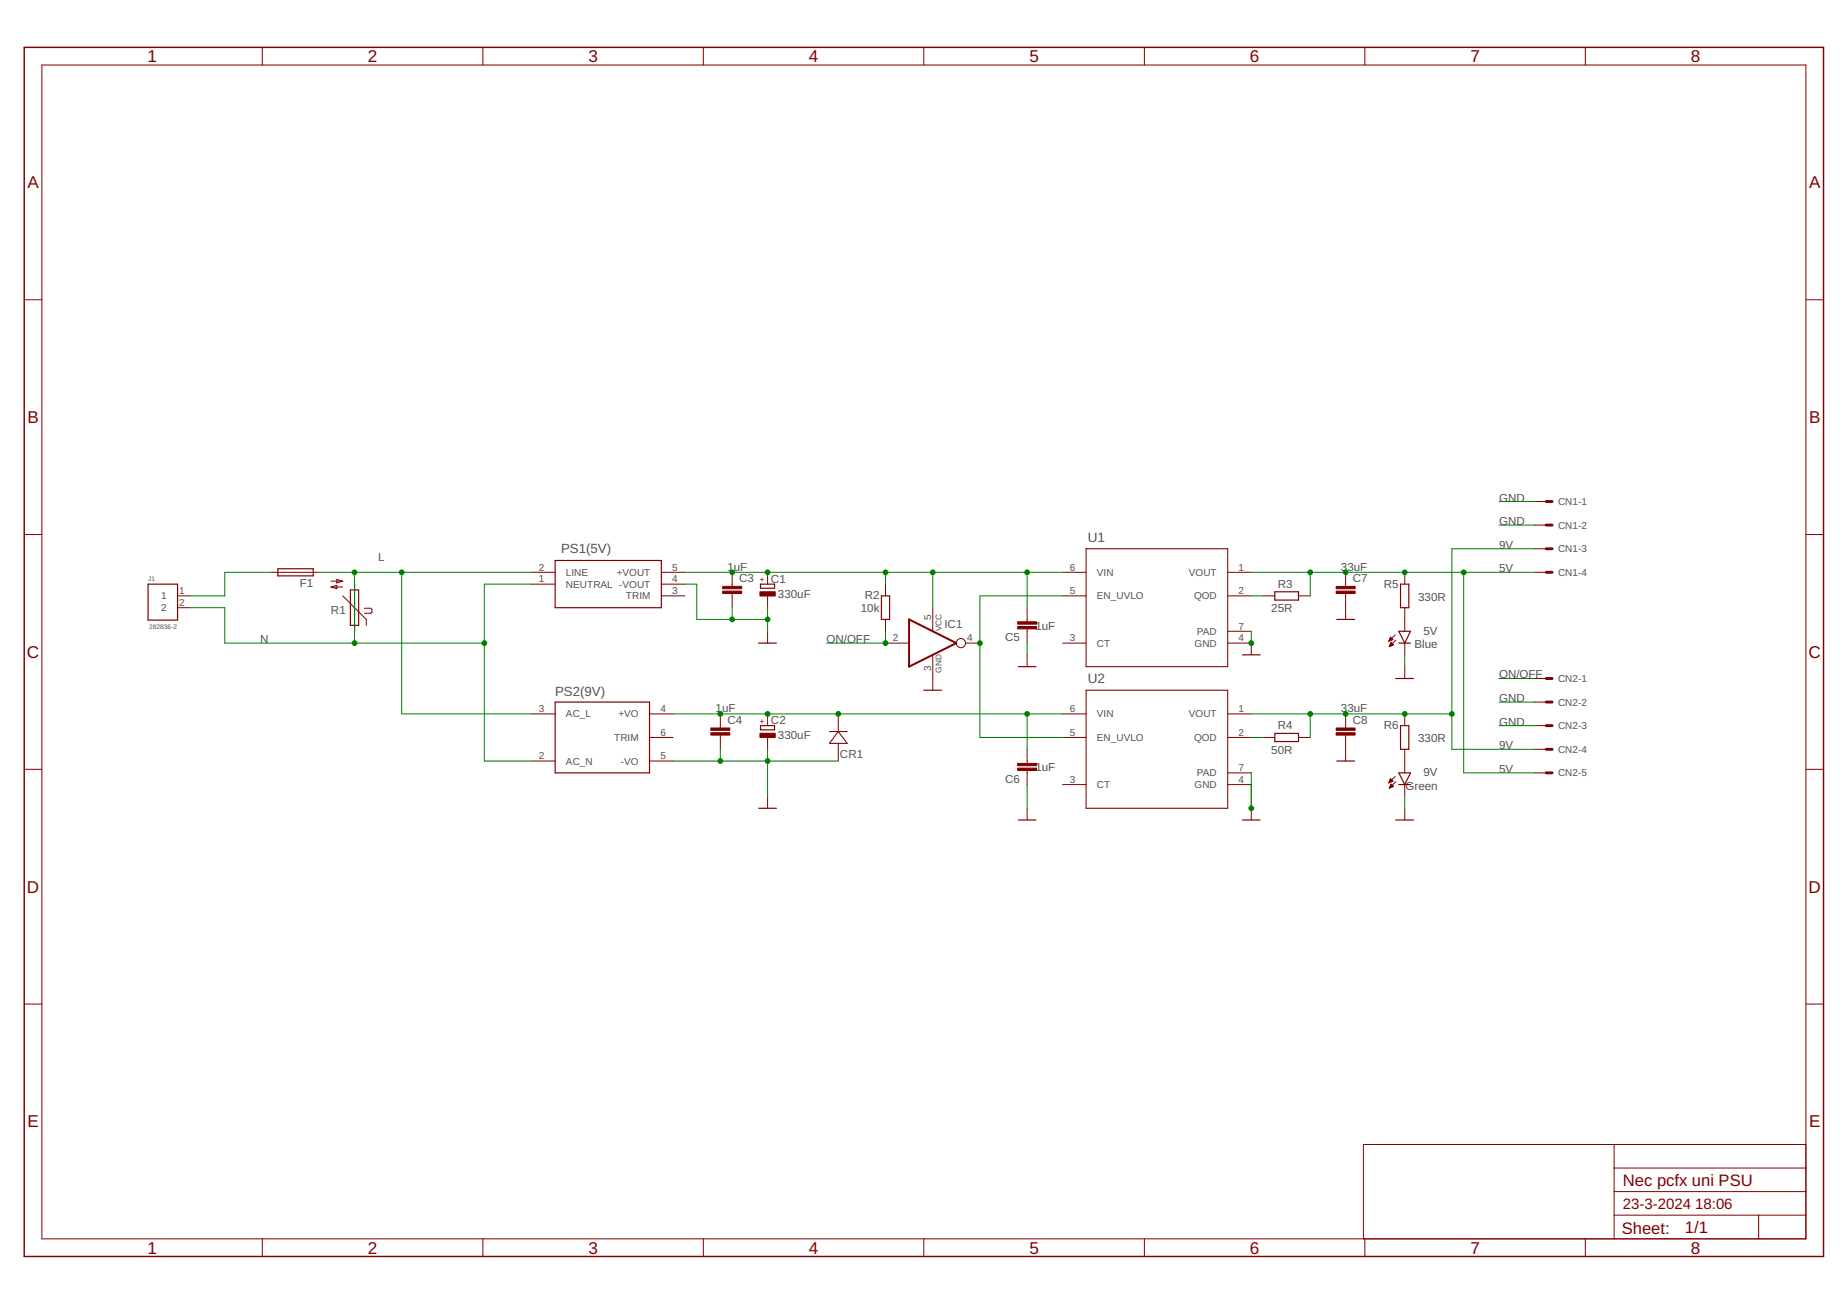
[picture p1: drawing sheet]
<svg xmlns="http://www.w3.org/2000/svg" width="297mm" height="210mm" viewBox="0 0 297 210" stroke-linecap="round" stroke-linejoin="round" font-family="sans-serif">
<g fill="none" stroke="#800000" stroke-width=".19">
<path d="M23.8 94h4.8v5.7h-4.8zM44.7 91.5h5.7v1.1h-5.7zM56.3 94.9h1.4v5.7h-1.4zM89.3 90.1h17.1v7.6h-17.1zM122.3 94h2.3v.6h-2.3zM141.8 95.8h1.3v3.8h-1.3zM205 95.2h3.8v1.3h-3.8zM215 99.6h2.8M225.2 94h1.4v3.7h-1.4zM89.3 112.9h15.2v11.4h-15.2zM122 103.4h2.9M122.3 116.7h2.3v.7h-2.3z"/>
<path d="M148.6 111h2.8M163.8 107.2h2.8M199.8 105.3h2.8M205 118h3.8v1.3h-3.8zM224.5 109.1h2.8M225 103.4h1.8M225 101.5h1.8l-.9 1.9zM225.2 116.7h1.4v3.8h-1.4zM122 130h2.9M163.8 131.9h2.8M199.8 131.9h2.8M215 122.4h2.8"/>
<path d="M224.5 131.9h2.8M225 124.3h1.8l-.9 1.9zM225 126.2h1.8"/>
</g>
<g fill="none" stroke="#800000" stroke-width=".16">
<path d="M6.7 10.5h283.7v188.8h-283.7zM42.2 7.6v2.9M77.7 7.6v2.9M113.1 7.6v2.9M148.6 7.6v2.9M184 7.6v2.9M219.5 7.6v2.9M255 7.6v2.9M3.9 48.2h2.8M290.4 48.2h2.9M3.9 86h2.8M28.6 95.8h1.9"/>
<path d="M28.6 97.7h1.9M43.7 92.1h7.6M53.2 93.5h1.9M53.2 94.4l1-.3v.6zM53.2 94.4h1.9M54.2 93.2l.9 .3-.9 .3zM55.1 95.8l3.8 3.8v1M57 94v.9M58.6 97.8h1l.2 .2v.4l-.2 .2h-1M85.5 94h3.8M85.5 92.1h3.8M106.4 94h3.8"/>
<path d="M106.4 92.1h3.8M106.4 95.8h3.8M117.8 92.1v2.2M117.8 95.5v2.2M123.4 92.1v1.9M123.4 95.8v1.9M142.4 94v1.8M142.4 99.6v1.9M150 97.7v3.8M165.2 97.7v2.3M170.9 92.1h3.8M170.9 95.8h3.8"/>
<path d="M197.4 92.1h3.8M197.4 95.8h3.8M203.1 95.8h1.9M208.8 95.8h1.9M216.4 92.1v2.2M216.4 95.5v4.1M225.9 92.1v1.9M225.9 97.7v3.8M246.8 92.1h1.9M246.8 80.7h1.9M246.8 84.5h1.9M246.8 88.3h1.9"/>
<path d="M290.4 86h2.9M57 100.6v.9M85.5 114.8h3.8M104.5 114.8h3.7M104.5 118.6h3.7M115.8 114.8v2.3M115.8 118.2v2.3M123.4 101.5v1.9M123.4 114.8v1.9M123.4 118.6v1.9M134.8 114.8v1.9M142.4 103.4h3.8"/>
<path d="M150 105.3v5.7M155.3 103.4h2.3M165.2 101.2v2.2M165.2 105.3v1.9M170.9 114.8h3.8M170.9 118.6h3.8M170.9 103.4h3.8M197.4 114.8h3.8M197.4 118.6h3.8M197.4 103.4h3.8v1.9M197.4 101.5h3.8M203.1 118.6h1.9"/>
<path d="M208.8 118.6h1.9M216.4 114.8v2.3M216.4 118.2v4.2M223.4 103.1h.1M223.4 103h.2M223.4 103h.4M223.5 102.9h.5M223.5 103.9h.1M223.5 102.8h.4M223.5 103.9h.3M223.5 102.7h.3M223.5 103.8h.5"/>
<path d="M223.6 102.6h.2M223.6 103.7h.5M223.6 102.6h.1M223.6 103.6h.4M223.6 102.5l.4 .4-.6 .2zM223.6 103.5h.3M223.7 103.4h.1M223.7 103.3l.4 .4-.7 .3zM224.4 102.1l-1 1M224.5 103l-1.1 1M225.9 103.4v1.9M225.9 107.2v1.9"/>
<path d="M225.9 114.8v1.9M246.8 109.1h1.9M246.8 112.9h1.9M246.8 116.7h1.9M3.9 123.7h2.8M85.5 122.4h3.8M104.5 122.4h3.7M123.4 128.1v1.9M134.8 120.5v1.9M165.2 120.5v2.3M165.2 123.9v2.3M165.2 130v1.9"/>
<path d="M170.9 126.2h3.8M197.4 124.3h3.8M197.4 126.2h3.8M201.2 130v1.9M223.4 125.9h.1M223.4 125.8h.3M223.4 125.7h.5M223.4 126.8h.1M223.5 125.6h.5M223.5 126.7h.1M223.5 125.5h.4M223.5 126.6h.4"/>
<path d="M223.5 125.5h.3M223.5 126.5h.5M223.6 125.4h.1M223.6 126.4h.4M223.6 125.3h.1M223.6 125.3l-.2 .6M223.6 125.3l.4 .3-.6 .3M223.6 126.3h.4M223.6 126.3h.3M223.7 126.2h.1M223.7 126.1l.4 .4-.7 .3zM224.4 124.9l-1 1"/>
<path d="M224.5 125.7l-1.1 1.1M225.9 120.5v3.8M225.9 126.2v1.9M225.9 130v1.9M246.8 120.5h1.9M246.8 124.3h1.9M290.4 123.7h2.9M3.9 161.5h2.8M290.4 161.5h2.9M42.2 199.3v2.8M77.7 199.3v2.8M113.1 199.3v2.8"/>
<path d="M148.6 199.3v2.8M184 199.3v2.8M219.5 199.3v2.8M255 199.3v2.8M259.6 195.5h30.8M259.6 184.1v15.2M259.6 191.7h30.8M259.6 187.9h30.8M282.8 195.5v3.8M290.4 184.1h-71.1v15.2"/>
<circle cx="154.5" cy="103.4" r=".74"/>
</g>
<path d="M248.7 80.7h.9M248.7 84.5h.9M248.7 88.3h.9M248.7 92.1h.9M248.7 109.1h.9M248.7 112.9h.9M248.7 116.7h.9M248.7 120.5h.9M248.7 124.3h.9" fill="none" stroke="#800000" stroke-width=".47"/>
<g fill="#800000" stroke="#800000" stroke-width=".16">
<path d="M122.2 117.9h2.5v.7h-2.5z"/>
<path d="M122.2 95.2h2.5v.7h-2.5z"/>
<path d="M116.2 95.1h3.1v.4h-3.1z"/>
<path d="M116.2 94.3h3.1v.4h-3.1z"/>
<path d="M114.3 117.9h3.1v.3h-3.1z"/>
<path d="M114.3 117.1h3.1v.4h-3.1z"/>
<path d="M163.7 100h3v.4h-3z"/>
<path d="M163.7 100.8h3v.4h-3z"/>
<path d="M163.7 122.8h3v.4h-3z"/>
<path d="M163.7 123.5h3v.4h-3z"/>
<path d="M214.9 95.1h3v.4h-3z"/>
<path d="M214.9 94.3h3v.4h-3z"/>
<path d="M214.9 117.9h3v.3h-3z"/>
<path d="M214.9 117.1h3v.4h-3z"/>
</g>
<path d="M174.7 88.3h22.7v18.9h-22.7zM133.4 117.7h2.8M134.8 117.7l1.4 1.9h-2.8zM134.8 116.7v1M134.8 119.6v.9M174.7 111h22.7v19h-22.7z" fill="none" stroke="#800000" stroke-width=".17"/>
<path d="M146.2 99.6l7.6 3.8-7.6 3.8z" fill="none" stroke="#800000" stroke-width=".32"/>
<path d="M3.9 7.6h289.4v194.5h-289.4z" fill="none" stroke="#800000" stroke-width=".23"/>
<g fill="none" stroke="#008000" stroke-width=".16">
<path d="M30.5 97.7h5.7v5.7h41.7M43.7 92.1h-7.5v3.7h-5.7M51.3 92.1h34.2M57 92.1v11.3M64.6 92.1v22.7h20.9M85.5 94h-7.6v28.4h7.6M110.2 92.1h60.7M110.2 94h1.9v5.6h11.3M117.8 97.7v1.9M123.4 97.7v3.8M142.4 92.1v1.9M150 92.1v5.6"/>
<path d="M165.2 92.1v5.6M170.9 95.8h-13.3v22.8h13.3M201.2 92.1h45.6M201.2 95.8h1.9M210.7 92.1v3.7M235.4 92.1v32.2h11.4M241.1 80.7h5.7M241.1 84.5h5.7M246.8 88.3h-13.3v32.2h13.3M108.2 114.8h62.7M142.4 101.5v1.9h-9.5M165.2 103.4v1.9"/>
<path d="M165.2 114.8v5.7M201.2 114.8h32.3M201.2 101.5v1.9M201.2 118.6h1.9M210.7 114.8v3.8M225.9 105.3v1.9M241.1 112.9h5.7M241.1 116.7h5.7M241.1 109.1h5.7M108.2 122.4h26.6M115.8 120.5v1.9M123.4 120.5v7.6"/>
<path d="M165.2 126.2v3.8M201.2 124.3v5.7M225.9 128.1v1.9"/>
</g>
<g fill="#008000" stroke="#008000" stroke-width=".16">
<circle cx="64.6" cy="92.1" r=".38"/>
<circle cx="57" cy="92.1" r=".38"/>
<circle cx="77.9" cy="103.4" r=".38"/>
<circle cx="57" cy="103.4" r=".38"/>
<circle cx="123.4" cy="99.6" r=".38"/>
<circle cx="117.8" cy="99.6" r=".38"/>
<circle cx="123.4" cy="122.4" r=".38"/>
<circle cx="115.8" cy="122.4" r=".38"/>
<circle cx="201.2" cy="103.4" r=".38"/>
<circle cx="201.2" cy="130" r=".38"/>
<circle cx="123.4" cy="92.1" r=".38"/>
<circle cx="142.4" cy="92.1" r=".38"/>
<circle cx="150" cy="92.1" r=".38"/>
<circle cx="117.8" cy="92.1" r=".38"/>
<circle cx="165.2" cy="92.1" r=".38"/>
<circle cx="123.4" cy="114.8" r=".38"/>
<circle cx="115.8" cy="114.8" r=".38"/>
<circle cx="134.8" cy="114.8" r=".38"/>
<circle cx="165.2" cy="114.8" r=".38"/>
<circle cx="233.5" cy="114.8" r=".38"/>
<circle cx="216.4" cy="114.8" r=".38"/>
<circle cx="225.9" cy="114.8" r=".38"/>
<circle cx="210.7" cy="114.8" r=".38"/>
<circle cx="235.4" cy="92.1" r=".38"/>
<circle cx="216.4" cy="92.1" r=".38"/>
<circle cx="225.9" cy="92.1" r=".38"/>
<circle cx="210.7" cy="92.1" r=".38"/>
<circle cx="157.6" cy="103.4" r=".38"/>
<circle cx="142.4" cy="103.4" r=".38"/>
</g>
<g font-size="2.8" fill="#800000">
<text x="23.7" y="10">1</text>
<text x="59.2" y="10">2</text>
<text x="94.6" y="10">3</text>
<text x="130.1" y="10">4</text>
<text x="165.5" y="10">5</text>
<text x="201" y="10">6</text>
<text x="236.5" y="10">7</text>
<text x="271.9" y="10">8</text>
<text x="4.4" y="30.3">A</text>
<text x="290.9" y="30.3">A</text>
<text x="4.4" y="68.1">B</text>
<text x="290.9" y="68.1">B</text>
<text x="4.3" y="105.8">C</text>
<text x="290.8" y="105.8">C</text>
<text x="4.3" y="143.6">D</text>
<text x="290.8" y="143.6">D</text>
<text x="4.4" y="181.4">E</text>
<text x="290.9" y="181.4">E</text>
<text x="23.7" y="201.7">1</text>
<text x="59.2" y="201.7">2</text>
<text x="94.6" y="201.7">3</text>
<text x="130.1" y="201.7">4</text>
<text x="165.5" y="201.7">5</text>
<text x="201" y="201.7">6</text>
<text x="236.5" y="201.7">7</text>
<text x="271.9" y="201.7">8</text>
</g>
<g font-size="2.7" fill="#800000">
<text x="261" y="190.7">Nec pcfx uni PSU</text>
<text x="260.8" y="198.4">Sheet:</text>
<text x="271" y="198.3">1/1</text>
</g>
<g font-size="2.4" fill="#800000">
<text x="261" y="194.5">23-3-2024</text>
<text x="272.6" y="194.5">18:06</text>
</g>
<g font-size="2.2" fill="#505050">
<text x="174.9" y="87.1">U1</text>
<text x="174.9" y="109.9">U2</text>
</g>
<g font-size="2.1" fill="#505050">
<text x="90.2" y="89">PS1(5V)</text>
<text x="89.3" y="112">PS2(9V)</text>
</g>
<g font-size="1.9" fill="#505050">
<text x="241.1" y="80.7">GND</text>
<text x="241.1" y="84.5">GND</text>
<text x="241.1" y="88.3">9V</text>
<text x="48.2" y="94.4">F1</text>
<text x="60.8" y="90.2">L</text>
<text x="117" y="91.8">1uF</text>
<text x="118.9" y="93.7">C3</text>
<text x="124" y="93.7">C1</text>
<text x="205.5" y="94.5">R3</text>
<text x="215.7" y="91.8">33uF</text>
<text x="217.6" y="93.7">C7</text>
<text x="222.6" y="94.5">R5</text>
<text x="241.1" y="92.1">5V</text>
<text x="53.2" y="98.7">R1</text>
<text x="125.1" y="96.1">330uF</text>
<text x="138.4" y="98.5">10k</text>
<text x="139.1" y="96.4">R2</text>
<text x="151.9" y="101.1">IC1</text>
<text x="166.5" y="101.3">1uF</text>
<text x="204.4" y="98.5">25R</text>
<text x="228.1" y="96.6">330R</text>
<text x="41.8" y="103.4">N</text>
<text x="132.9" y="103.4">ON/OFF</text>
<text x="161.7" y="103.2">C5</text>
<text x="227.5" y="104.3">Blue</text>
<text x="228.9" y="102.1">5V</text>
<text x="241.1" y="112.9">GND</text>
<text x="241.1" y="109.1">ON/OFF</text>
<text x="115.1" y="114.5">1uF</text>
<text x="117" y="116.4">C4</text>
<text x="124" y="116.5">C2</text>
<text x="125.1" y="118.9">330uF</text>
<text x="205.5" y="117.3">R4</text>
<text x="215.7" y="114.5">33uF</text>
<text x="217.6" y="116.4">C8</text>
<text x="222.6" y="117.3">R6</text>
<text x="228.1" y="119.4">330R</text>
<text x="241.1" y="116.7">GND</text>
<text x="135.1" y="122">CR1</text>
<text x="161.7" y="125.9">C6</text>
<text x="166.5" y="124">1uF</text>
<text x="204.4" y="121.3">50R</text>
<text x="228.9" y="124.9">9V</text>
<text x="241.1" y="120.5">9V</text>
<text x="241.1" y="124.3">5V</text>
<text x="226.1" y="127.1">Green</text>
</g>
<g font-size="1.6" fill="#505050">
<text x="250.6" y="81.2">CN1-1</text>
<text x="250.6" y="85">CN1-2</text>
<text x="250.6" y="88.8">CN1-3</text>
<text x="28.8" y="95.6">1</text>
<text x="86.6" y="93.7">1</text>
<text x="86.6" y="91.8">2</text>
<text x="91" y="94.5">NEUTRAL -VOUT</text>
<text x="91" y="92.6">LINE</text>
<text x="99.2" y="92.6">+VOUT</text>
<text x="108.1" y="95.6">3</text>
<text x="108.1" y="93.7">4</text>
<text x="108.1" y="91.8">5</text>
<text x="172" y="95.6">5</text>
<text x="172" y="91.8">6</text>
<text x="176.4" y="92.6">VIN</text>
<text x="191.2" y="92.6">VOUT</text>
<text x="199.2" y="91.8">1</text>
<text x="199.2" y="95.6">2</text>
<text x="250.6" y="92.6">CN1-4</text>
<text x="25.9" y="96.4">1</text>
<text x="25.9" y="98.3">2</text>
<text x="28.8" y="97.5">2</text>
<text x="100.7" y="96.4">TRIM</text>
<text x="149.7" y="99.8" transform="rotate(-90 149.7 99.8)">5</text>
<text x="176.4" y="96.4">EN_UVLO</text>
<text x="192" y="96.4">QOD</text>
<text x="199.2" y="101.3">7</text>
<text x="143.6" y="103.2">2</text>
<text x="149.7" y="108" transform="rotate(-90 149.7 108)">3</text>
<text x="155.5" y="103.2">4</text>
<text x="172" y="103.2">3</text>
<text x="176.4" y="104">CT</text>
<text x="192.1" y="104">GND</text>
<text x="192.5" y="102.1">PAD</text>
<text x="199.2" y="103.2">4</text>
<text x="250.6" y="109.7">CN2-1</text>
<text x="250.6" y="113.5">CN2-2</text>
<text x="86.6" y="114.6">3</text>
<text x="91" y="115.4">AC_L</text>
<text x="98.8" y="119.2">TRIM</text>
<text x="99.5" y="115.4">+VO</text>
<text x="106.2" y="114.6">4</text>
<text x="106.2" y="118.4">6</text>
<text x="172" y="118.4">5</text>
<text x="172" y="114.6">6</text>
<text x="176.4" y="119.2">EN_UVLO</text>
<text x="176.4" y="115.4">VIN</text>
<text x="191.2" y="115.4">VOUT</text>
<text x="192" y="119.2">QOD</text>
<text x="199.2" y="114.6">1</text>
<text x="199.2" y="118.4">2</text>
<text x="250.6" y="117.3">CN2-3</text>
<text x="86.6" y="122.1">2</text>
<text x="91" y="123">AC_N</text>
<text x="99.9" y="123">-VO</text>
<text x="106.2" y="122.1">5</text>
<text x="172" y="125.9">3</text>
<text x="192.5" y="124.9">PAD</text>
<text x="199.2" y="125.9">4</text>
<text x="199.2" y="124">7</text>
<text x="250.6" y="121.1">CN2-4</text>
<text x="250.6" y="124.9">CN2-5</text>
<text x="176.4" y="126.8">CT</text>
<text x="192.1" y="126.8">GND</text>
</g>
<g font-size="1.3" fill="#800000">
<text x="123" y="93.6" transform="rotate(-90 123 93.6)">+</text>
<text x="123" y="116.4" transform="rotate(-90 123 116.4)">+</text>
</g>
<g font-size="1.3" fill="#505050">
<text x="151.4" y="101.5" transform="rotate(-90 151.4 101.5)">VCC</text>
<text x="151.4" y="108.2" transform="rotate(-90 151.4 108.2)">GND</text>
</g>
<g font-size="1.1" fill="#505050">
<text x="23.8" y="93.4">J1</text>
<text x="24" y="101.2">282836-2</text>
</g>
</svg>
